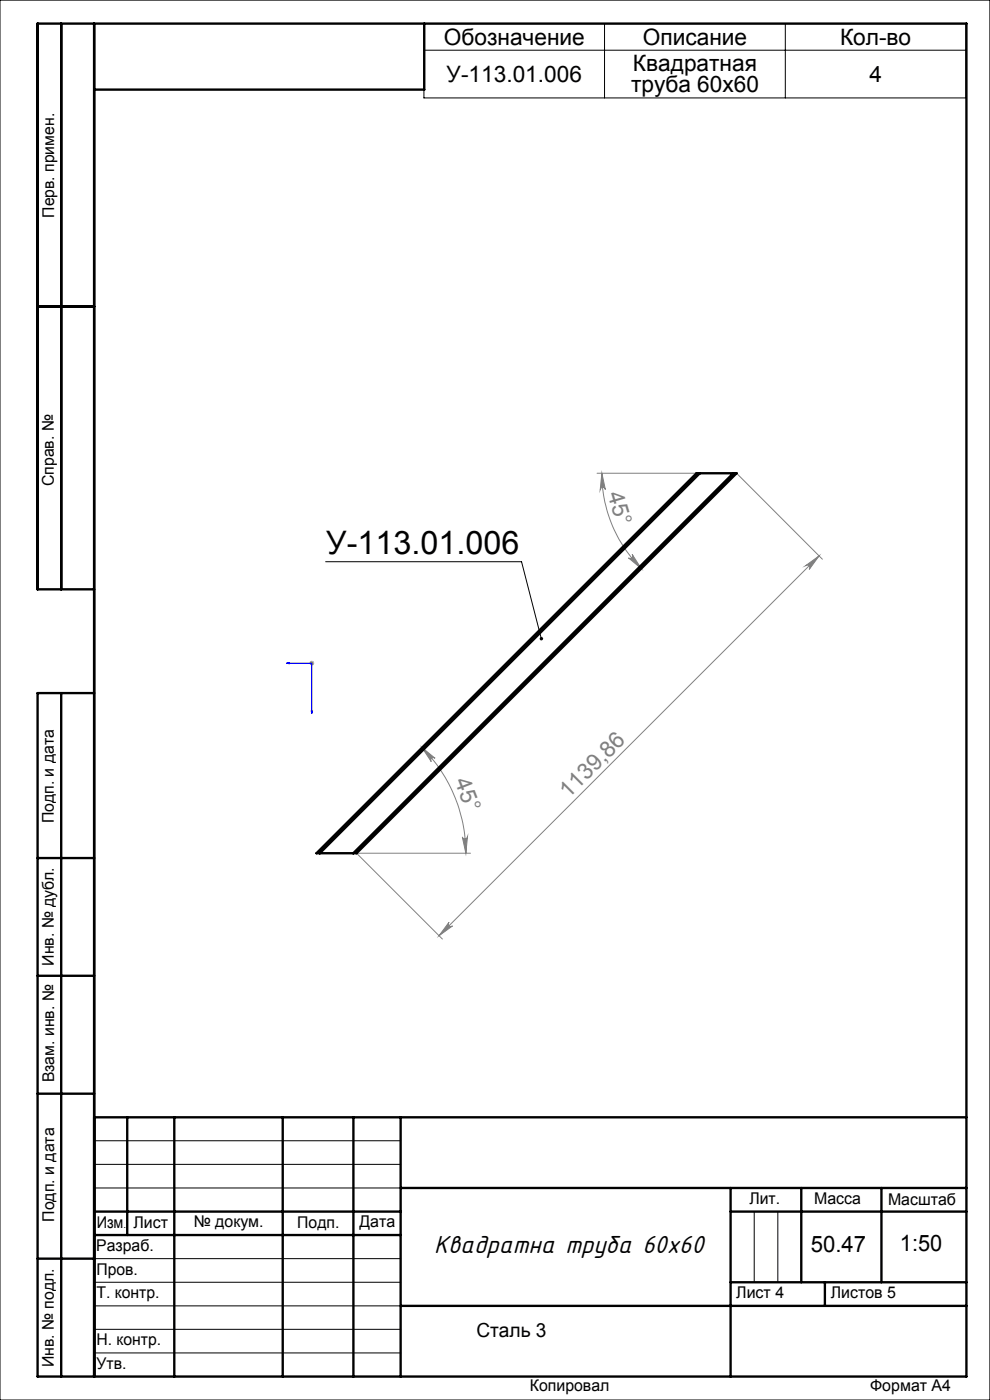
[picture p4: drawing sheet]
<svg xmlns="http://www.w3.org/2000/svg" width="210mm" height="297mm" viewBox="0 0 210 297" stroke-linecap="round" stroke-linejoin="round" font-family="sans-serif">
<path d="M60.8 140.7h5.3v10.7M60.8 140.7l.5-.1v.2zM66 150.8h.3l-.2 .6z" fill="none" stroke="#00f" stroke-width=".21"/>
<g fill="none" stroke="#808080" stroke-width=".21">
<path d="M126.6 100.4h21.1M127.7 100.4l.7 3.5a.55 .55 0 0 0-.6-.5 .55 .55 0 0 0-.5 .5zM127.7 100.4a28.4 28.4 0 0 0 8.3 20.2M133.3 118.4a.54 .54 0 0 0 .8 0 .54 .54 0 0 0 0-.8l1.9 3zM156.2 100.4l18.2 18.2M173.7 117.9l-80.6 80.6M170.9 120l2.8-2.1-2 2.9a.55 .55 0 0 0-.1-.8 .55 .55 0 0 0-.7 0zM65.7 140.7h.9M65.8 140.3l.7 .7M66.1 140.2v1M66.5 140.3l-.7 .7M89.5 158.6l2.8 2.3a.54 .54 0 0 0-.7-.1 .54 .54 0 0 0-.1 .8z"/>
<path d="M89.5 158.6a31.8 31.8 0 0 1 9.3 22.4M98.1 177.5a.55 .55 0 0 0 .6 .5 .55 .55 0 0 0 .5-.5l-.4 3.5zM95.2 195.6a.54 .54 0 0 0 0 .8 .54 .54 0 0 0 .8 0l-2.9 2.1zM99.8 181h-24.2l18.2 18.2"/>
</g>
<g fill="none" stroke="#000" stroke-width=".21">
<path d="M0 0h210v297h-210zM89.9 5h115v15.8h-115zM89.9 10.7h115M128.2 5v15.8M166.6 5v15.8M69.1 119.2h41.5l4.2 16.3M20 242h65M20 247h65M20 252h65M160 257v15M165 257v15M20 267h65"/>
<path d="M20 272h65M20 277h65M20 282h65M20 287h65"/>
</g>
<g fill="none" stroke="#000" stroke-width=".5">
<path d="M13 5v120M20 5v287M90 5v14h-70M8 65h12M20 125h-12v-120h197v287h-197v-145h12M13 147v145M8 182h12M8 207h12M8 232h12M20 237h185M27 237v25M37 237v55"/>
<path d="M60 237v55M75 237v55M85 237v55M20 257h65M85 252h120M155 252v40M155 257h50M170 252v20M187 252v20M8 267h12M20 262h65M85 277h120"/>
<path d="M155 272h50M175 272v5"/>
</g>
<path d="M114.5 135.3a.37 .37 0 0 1 .6 0 .37 .37 0 0 1-.2 .6l-.1-.4 .1 .4a.35 .35 0 0 1-.4-.2 .35 .35 0 0 1 0-.4z" fill="#000"/>
<path d="M60.8 140.7l.5-.1v.2zM66 150.8h.3l-.2 .6z" fill="#00f"/>
<g fill="#808080">
<path d="M98.1 177.5a.55 .55 0 0 0 .6 .5 .55 .55 0 0 0 .5-.5l-.4 3.5zM89.5 158.6l2.8 2.3a.54 .54 0 0 0-.7-.1 .54 .54 0 0 0-.1 .8z"/>
<path d="M95.2 195.6a.54 .54 0 0 0 0 .8 .54 .54 0 0 0 .8 0l-2.9 2.1zM170.9 120l2.8-2.1-2 2.9a.55 .55 0 0 0-.1-.8 .55 .55 0 0 0-.7 0z"/>
<path d="M127.7 100.4l.7 3.5a.55 .55 0 0 0-.6-.5 .55 .55 0 0 0-.5 .5zM133.3 118.4a.54 .54 0 0 0 .8 0 .54 .54 0 0 0 0-.8l1.9 3z"/>
</g>
<path d="M148.4 100.4h-.7l-80.6 80.6h.7M148.4 100.4l-80.6 80.6M148.4 100.4h7.1M155.5 100.4h.7l-80.6 80.6h-.7M155.5 100.4l-80.6 80.6M67.8 181h7.1" fill="none" stroke="#000" stroke-width=".5"/>
<text font-size="6.9" x="69.2" y="117.6">У-113.01.006</text>
<text font-size="5.8" x="92.1" y="265.8">Квадратна труба 60х60</text>
<g font-size="4.8">
<text x="94.2" y="9.4">Обозначение</text>
<text x="136.4" y="9.4">Описание</text>
<text x="178.2" y="9.4">Кол-во</text>
<text x="94.7" y="17.3">У-113.01.006</text>
<text x="134.3" y="15.1">Квадратная</text>
<text x="184.4" y="17.3">4</text>
<text x="133.9" y="19.6">труба 60х60</text>
<text x="172" y="265.6">50.47</text>
<text x="190.9" y="265.3">1:50</text>
</g>
<g font-size="4.8" fill="#808080">
<text x="128.9" y="104.7" transform="rotate(73 128.9 104.7)">45°</text>
<text x="96.4" y="165.8" transform="rotate(69 96.4 165.8)">45°</text>
<text x="120.6" y="169.5" transform="rotate(-45 120.6 169.5)">1139,86</text>
</g>
<text font-size="4.1" x="101" y="283.6">Сталь 3</text>
<g font-size="3.4">
<text x="11.5" y="46.2" transform="rotate(-90 11.5 46.2)">Перв. примен.</text>
<text x="11.4" y="103.2" transform="rotate(-90 11.4 103.2)">Справ. №</text>
<text x="11.4" y="174.7" transform="rotate(-90 11.4 174.7)">Подп. и дата</text>
<text x="11.5" y="204.9" transform="rotate(-90 11.5 204.9)">Инв. № дубл.</text>
<text x="11.5" y="229.6" transform="rotate(-90 11.5 229.6)">Взам. инв. №</text>
<text x="159" y="255.5">Лит.</text>
<text x="172.7" y="255.5">Масса</text>
<text x="188.4" y="255.6">Масштаб</text>
<text x="11.5" y="259.2" transform="rotate(-90 11.5 259.2)">Подп. и дата</text>
<text x="20.5" y="260.4">Изм</text>
<text x="28.3" y="260.4">Лист</text>
<text x="41.1" y="260.4">№ докум.</text>
<text x="63.1" y="260.4">Подп.</text>
<text x="76.2" y="260.4">Дата</text>
<text x="20.4" y="265.4">Разраб.</text>
<text x="20.5" y="275.4">Т. контр.</text>
<text x="20.5" y="270.4">Пров.</text>
<text x="156.2" y="275.4">Лист 4</text>
<text x="176.2" y="275.4">Листов 5</text>
<text x="20.5" y="285.4">Н. контр.</text>
<text x="11.4" y="290" transform="rotate(-90 11.4 290)">Инв. № подл.</text>
<text x="20.5" y="290.4">Утв.</text>
<text x="112.4" y="295">Копировал</text>
<text x="184.6" y="295">Формат А4</text>
</g>
<text font-size="2.1" x="26.2" y="260.4">.</text>
</svg>
